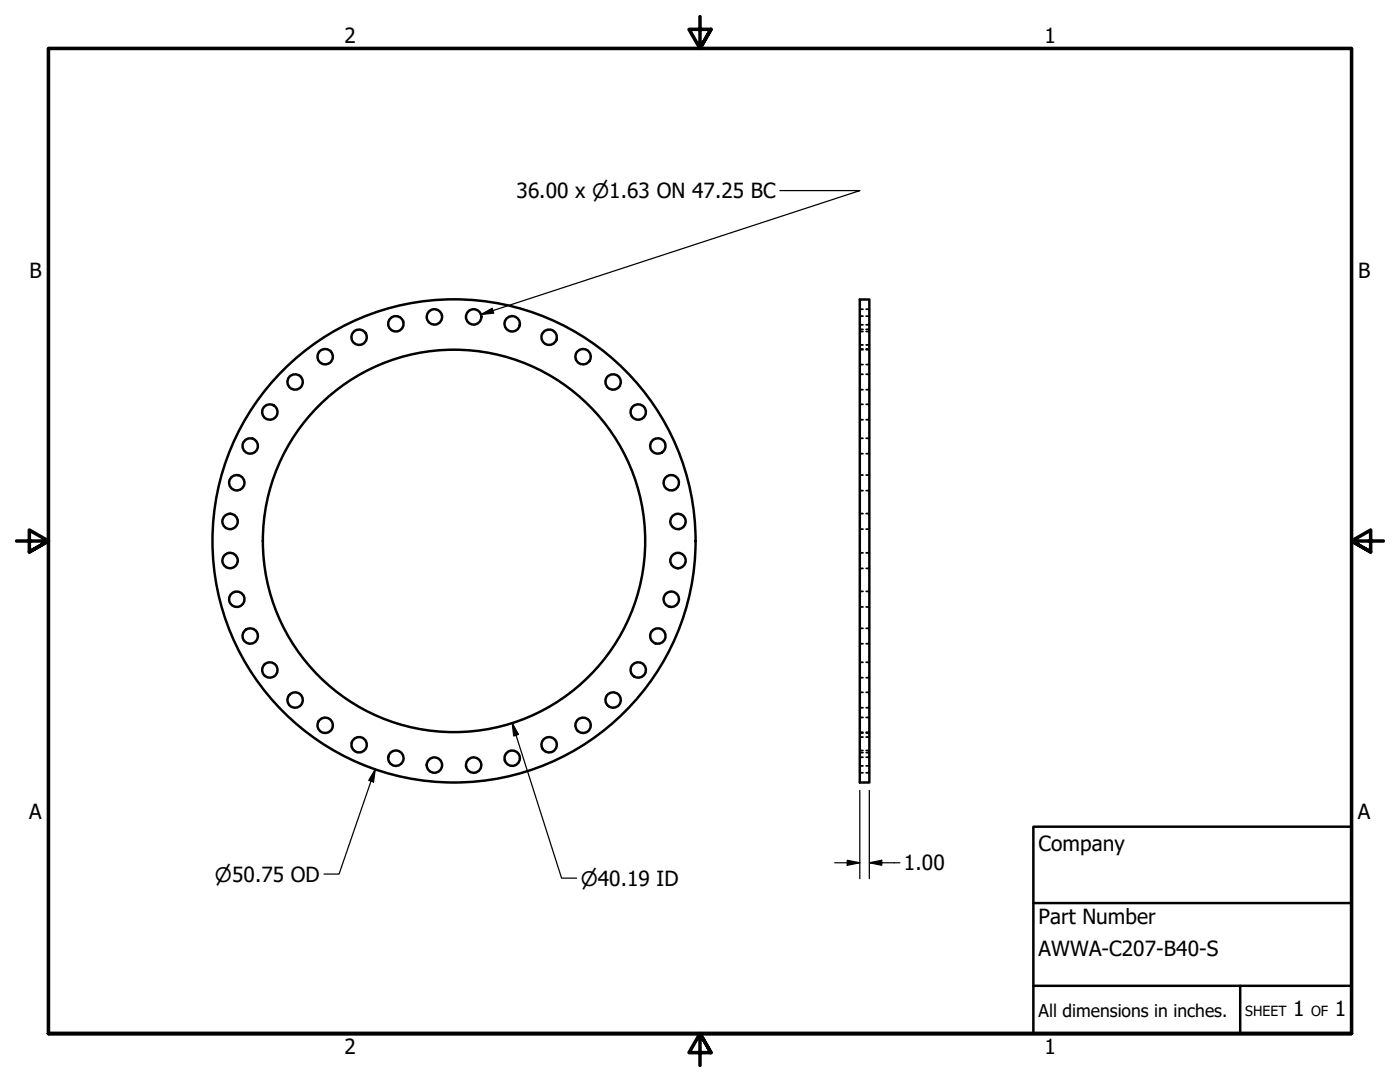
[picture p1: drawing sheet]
<svg xmlns="http://www.w3.org/2000/svg" width="279mm" height="216mm" viewBox="0 0 279 216" stroke-linecap="round" stroke-linejoin="round" font-family="sans-serif">
<!-- layer: Visible (ANSI) -->
<g fill="none" stroke="#000" stroke-width=".49">
<path d="M171.6 59.8h1.9v96.3h-1.9z"/>
<circle cx="58.9" cy="76.2" r="1.53"/>
<circle cx="64.9" cy="71.2" r="1.53"/>
<circle cx="71.7" cy="67.3" r="1.53"/>
<circle cx="79" cy="64.6" r="1.53"/>
<circle cx="86.7" cy="63.2" r="1.53"/>
<circle cx="94.5" cy="63.2" r="1.53"/>
<circle cx="102.2" cy="64.6" r="1.53"/>
<circle cx="109.6" cy="67.3" r="1.53"/>
<circle cx="116.4" cy="71.2" r="1.53"/>
<circle cx="122.4" cy="76.2" r="1.53"/>
<circle cx="47.3" cy="96.3" r="1.53"/>
<circle cx="49.9" cy="89" r="1.53"/>
<circle cx="53.9" cy="82.2" r="1.53"/>
<circle cx="127.4" cy="82.2" r="1.53"/>
<circle cx="131.3" cy="89" r="1.53"/>
<circle cx="134" cy="96.3" r="1.53"/>
<circle cx="45.9" cy="104.1" r="1.53"/>
<circle cx="45.9" cy="111.8" r="1.53"/>
<circle cx="47.3" cy="119.6" r="1.53"/>
<circle cx="90.6" cy="107.9" r="48.2"/>
<circle cx="90.6" cy="107.9" r="38.2"/>
<circle cx="134" cy="119.6" r="1.53"/>
<circle cx="135.3" cy="104.1" r="1.53"/>
<circle cx="135.3" cy="111.8" r="1.53"/>
<circle cx="49.9" cy="126.9" r="1.53"/>
<circle cx="53.9" cy="133.7" r="1.53"/>
<circle cx="58.9" cy="139.7" r="1.53"/>
<circle cx="122.4" cy="139.7" r="1.53"/>
<circle cx="127.4" cy="133.7" r="1.53"/>
<circle cx="131.3" cy="126.9" r="1.53"/>
<circle cx="64.9" cy="144.7" r="1.53"/>
<circle cx="71.7" cy="148.6" r="1.53"/>
<circle cx="79" cy="151.3" r="1.53"/>
<circle cx="86.7" cy="152.7" r="1.53"/>
<circle cx="94.5" cy="152.7" r="1.53"/>
<circle cx="102.2" cy="151.3" r="1.53"/>
<circle cx="109.6" cy="148.6" r="1.53"/>
<circle cx="116.4" cy="144.7" r="1.53"/>
</g>
<!-- layer: Hidden (ANSI) -->
<g fill="none" stroke="#000" stroke-width=".35">
<path d="M171.6 69.8h.6M171.6 66.1h.6M171.6 63.1h.6M171.6 68.8h.6M171.6 65.7h.6M171.6 72.7h.6M171.6 69.6h.6M171.6 77.8h.6M171.6 74.7h.6M171.6 64.8h.6M171.6 61.7h.6M172.9 69.8h.6"/>
<path d="M172.9 66.1h.6M172.9 63.1h.6M172.9 68.8h.6M172.9 65.7h.6M172.9 72.7h.6M172.9 69.6h.6M172.9 77.8h.6M172.9 74.7h.6M172.9 64.8h.6M172.9 61.7h.6M171.6 83.7h.6M171.6 80.7h.6"/>
<path d="M171.6 90.5h.6M171.6 87.5h.6M171.6 97.9h.6M171.6 94.8h.6M172.9 83.7h.6M172.9 80.7h.6M172.9 90.5h.6M172.9 87.5h.6M172.9 97.9h.6M172.9 94.8h.6M171.6 105.6h.6M171.6 102.5h.6"/>
<path d="M171.6 113.4h.6M171.6 110.3h.6M171.6 118h.6M172.9 105.6h.6M172.9 102.5h.6M172.9 113.4h.6M172.9 110.3h.6M172.9 118h.6M171.6 121.1h.6M171.6 128.4h.6M171.6 125.4h.6M171.6 135.2h.6"/>
<path d="M171.6 132.2h.6M171.6 138.1h.6M172.9 121.1h.6M172.9 128.4h.6M172.9 125.4h.6M172.9 135.2h.6M172.9 132.2h.6M172.9 138.1h.6M171.6 146.1h.6M171.6 141.2h.6M171.6 146.3h.6M171.6 143.2h.6"/>
<path d="M171.6 150.2h.6M171.6 147.1h.6M171.6 152.8h.6M171.6 149.8h.6M171.6 154.2h.6M171.6 151.1h.6M172.9 146.1h.6M172.9 141.2h.6M172.9 146.3h.6M172.9 143.2h.6M172.9 150.2h.6M172.9 147.1h.6"/>
<path d="M172.9 152.8h.6M172.9 149.8h.6M172.9 154.2h.6M172.9 151.1h.6"/>
</g>
<!-- layer: Border (ANSI) -->
<path d="M139.7 3.3v6.4l-2.2-3.8h4.4l-2.2 3.8 2.2-3.8M3.3 107.9h6.4l-3.8-2.1v4.3l3.8-2.2-3.8 2.2M276.1 107.9h-6.4l3.8-2.1v4.3l-3.8-2.2 3.8 2.2M9.7 206.2v-196.5h260v196.5h-260h260M141.9 210l-2.2-3.8 2.2 3.8h-4.4l2.2-3.8v6.4" fill="none" stroke="#000" stroke-width=".71"/>
<!-- layer: Title (ANSI) -->
<path d="M206.2 165h63.5v41.2h-63.5zM206.2 196.7h63.5M206.2 180.2h63.5M247.5 196.7v9.5" fill="none" stroke="#000" stroke-width=".49"/>
<!-- layer: Dimension (ANSI) -->
<path d="M155.6 38h16l-75.6 24.8M96 62.8l2.2-1.3 .3 1zM74.9 153.5l-.4 2.5-.9-.3zM74.9 153.5l-7.2 20.9h-3M102.2 144.3l1.3 2.2-1 .4zM102.2 144.3l9.9 30.9h3M171.6 157.7v17.6M173.5 157.7v17.6M166.6 172.2h5M169.1 171.7l2.5 .5-2.5 .4zM173.5 172.2l2.5-.5v.9zM173.5 172.2h6.1" fill="none" stroke="#000" stroke-width=".25"/>
<g fill="#000">
<path d="M96 62.8l2.2-1.3 .3 1z" fill-rule="evenodd"/>
<path d="M74.9 153.5l-.4 2.5-.9-.3z" fill-rule="evenodd"/>
<path d="M102.2 144.3l1.3 2.2-1 .4z" fill-rule="evenodd"/>
<path d="M169.1 171.7l2.5 .5-2.5 .4z" fill-rule="evenodd"/>
<path d="M173.5 172.2l2.5-.5v.9z" fill-rule="evenodd"/>
</g>
<g font-size="4.2">
<text x="68.7" y="8.6">2</text>
<text x="208.4" y="8.6">1</text>
<text x="103.1" y="39.5">36.00 x ⌀1.63 ON 47.25 BC</text>
<text x="5.9" y="55.5">B</text>
<text x="271" y="55.5">B</text>
<text x="5.8" y="163.4">A</text>
<text x="271" y="163.4">A</text>
<text x="180.4" y="173.7">1.00</text>
<text x="207.3" y="169.8">Company</text>
<text x="207.3" y="184.4">Part Number</text>
<text x="207.3" y="190.7">AWWA-C207-B40-S</text>
<text x="258.1" y="202.8">1</text>
<text x="266.4" y="202.8">1</text>
<text x="68.7" y="210.3">2</text>
<text x="208.4" y="210.3">1</text>
</g>
<g font-size="4">
<text x="42.9" y="175.9">⌀50.75 OD</text>
<text x="115.9" y="176.7">⌀40.19 ID</text>
</g>
<text font-size="3.5" x="207.3" y="202.9">All dimensions in inches.</text>
<g font-size="2.8">
<text x="248.5" y="202.8">SHEET</text>
<text x="261.7" y="202.8">OF</text>
</g>
</svg>
